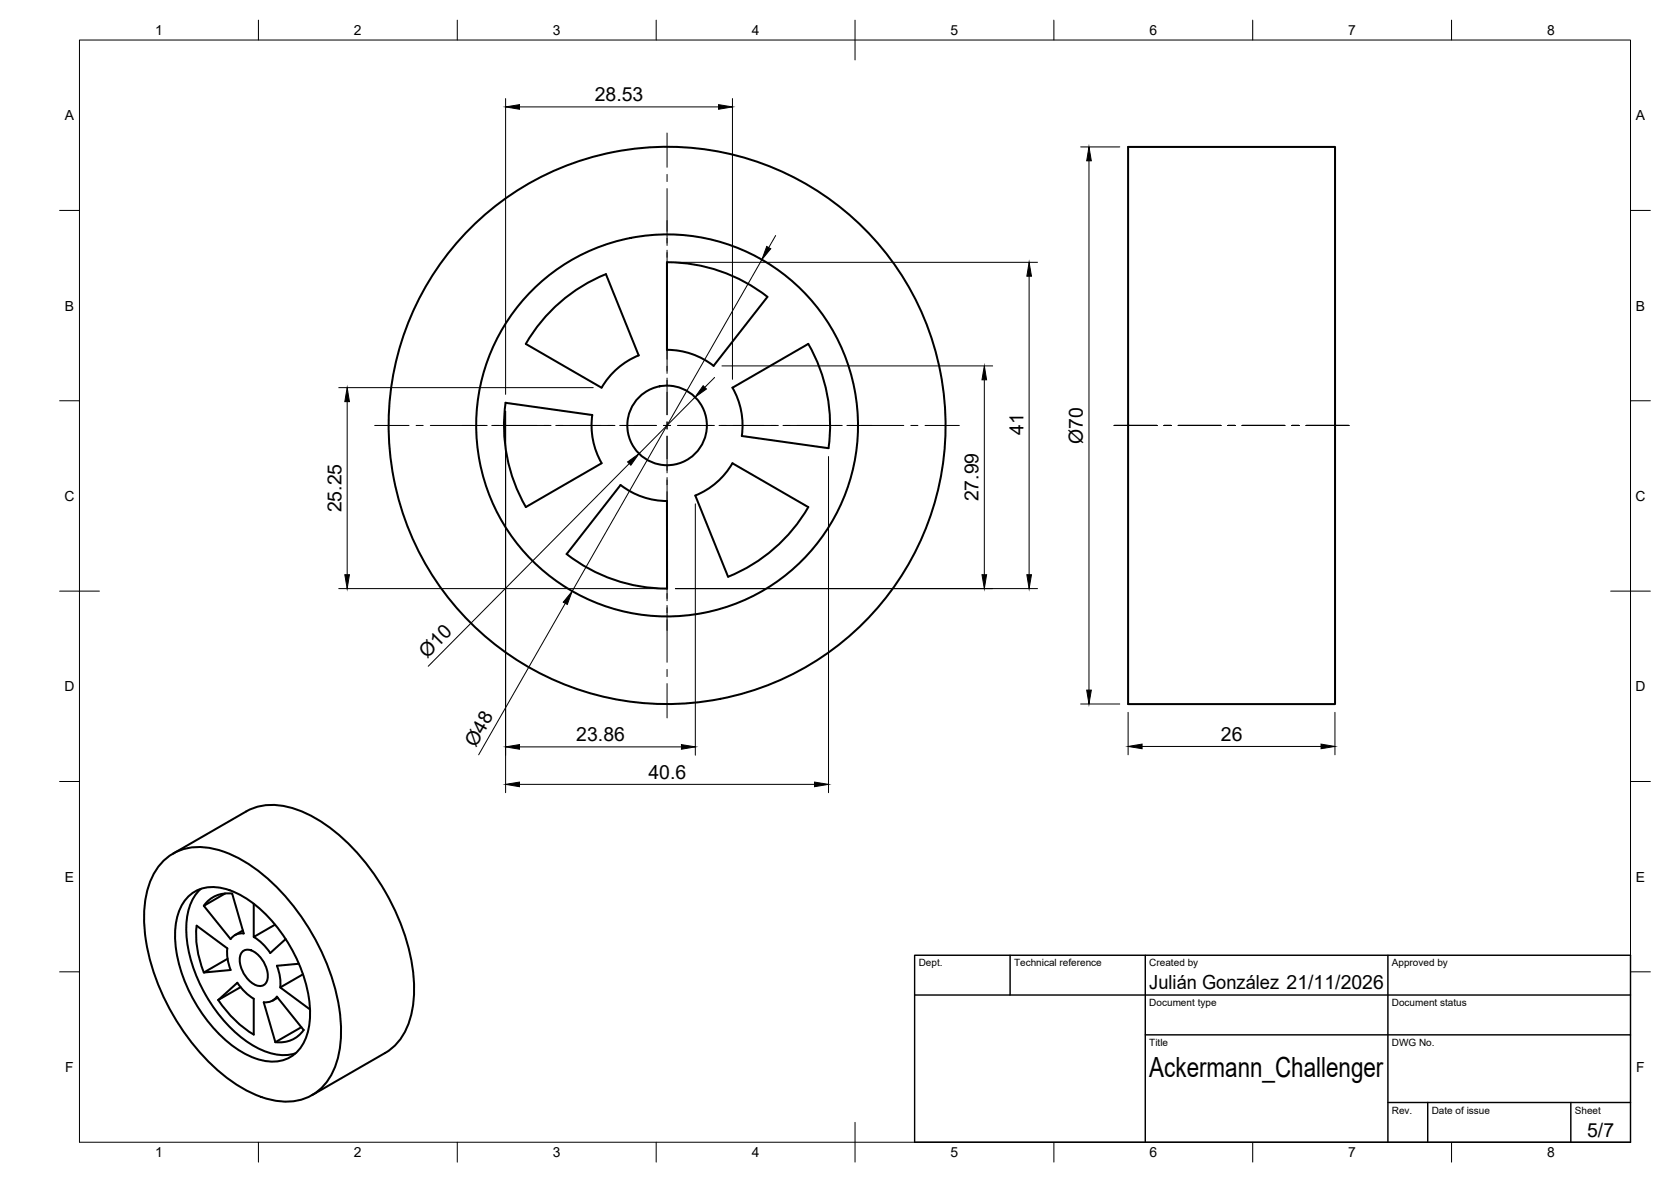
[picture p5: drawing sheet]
<svg xmlns="http://www.w3.org/2000/svg" width="420mm" height="297mm" viewBox="0 0 420 297" stroke-linecap="round" stroke-linejoin="round" font-family="sans-serif">
<!-- layer: Visible -->
<g fill="none" stroke="#000" stroke-width=".51">
<path d="M283.7 36.9h52v140h-52zM167.7 65.9a41 41 0 0 1 25.3 8.7l-13.6 17.4a18.7 18.7 0 0 0-11.7-4.1v-22M151.3 97.4a19 19 0 0 1 9.3-8.1l-8.2-20.4a41 41 0 0 0-20.2 17.5l19.1 11M184.2 97.4l19-11a41 41 0 0 1 5.1 26.2l-21.8-3a18.9 18.9 0 0 0-2.3-12.2zM151.3 116.4a19.1 19.1 0 0 1-2.4-12.1l-21.8-3.1a41 41 0 0 0 5.1 26.2l19.1-11M156 121.9a19.2 19.2 0 0 0 11.7 4v22a41 41 0 0 1-25.2-8.7zM183.1 144.9a41 41 0 0 0 20.2-17.5l-19.1-11a19.1 19.1 0 0 1-9.4 8.1l8.3 20.5M41 216.5a13.2 13.2 0 0 1 13.4-3 36.9 36.9 0 0 1 17.4 11.9 55.6 55.6 0 0 1 13.9 32.7 20.7 20.7 0 0 1-4.7 15.1 13.2 13.2 0 0 1-13.4 3.1 36.9 36.9 0 0 1-17.5-12 55.6 55.6 0 0 1-13.9-32.6 20.7 20.7 0 0 1 4.8-15.2zM43.5 214.5l18.4-10.6a15.2 15.2 0 0 1 13-.4 42.5 42.5 0 0 1 19.1 16.1 53.4 53.4 0 0 1 10.1 27.9 21.6 21.6 0 0 1-3.7 14l-2.2 2.2-1.4 .9-18.4 10.6M47.4 225.3a9.6 9.6 0 0 1 10.3-1.6 31.6 31.6 0 0 1 15.4 14.4 33.4 33.4 0 0 1 4.8 18.3 11 11 0 0 1-5.3 9.5 12.1 12.1 0 0 1-11.3-1.2 37.4 37.4 0 0 1-16.2-22 22.3 22.3 0 0 1 0-14l.7-1.3zM50.5 223.4a13.3 13.3 0 0 0-3.7 10.3 37.7 37.7 0 0 0 16.7 29 13.3 13.3 0 0 0 10.8 2M51.2 227.6a7.3 7.3 0 0 1 7.2-3l2.9 10a3.4 3.4 0 0 0-3.3 1.4"/>
<path d="M56.6 224.5l-5.4 3.1 6.8 8.4M60.9 239.2a2.52 2.52 0 0 1 3.5 .3 7.1 7.1 0 0 1 2.7 7.2 2.08 2.08 0 0 1-3.3 .6 7.5 7.5 0 0 1-3.5-6.9zM61.1 233.8l-2 1.2M63.8 227.1v8.4l5.4-3.1M63.8 235.5a13.1 13.1 0 0 1 4.1 4l3.9-3.5M54.9 251.3l4.8-4.3a13.5 13.5 0 0 0 4.1 4v9a28 28 0 0 1-8.9-8.7zM57.2 240.9l-6 3.5 6.8-.6M58 243.8a11.5 11.5 0 0 1-.9-5.5l-7.7-5.7a24.3 24.3 0 0 0 1.8 11.8M60.5 248.1l-5.6 3.2M69.6 250.5l6.8 8.3a7.3 7.3 0 0 1-7.2 3.1M69.6 250.5a3.4 3.4 0 0 1-3.3 1.4l2.9 10M69.6 242.7a11.4 11.4 0 0 1 .9 5.4"/>
<path d="M69.8 250.7l-1.3 .8M75.1 242.2l-5.5 .5M75.8 258.1l-6.6 3.8M76.2 244.9l-5.7 3.2 7.4 5.6"/>
<circle cx="167.7" cy="106.9" r="70"/>
<circle cx="167.7" cy="106.9" r="10"/>
<circle cx="167.7" cy="106.9" r="48"/>
</g>
<!-- layer: BORDER -->
<g fill="none" stroke="#000" stroke-width=".25">
<path d="M20 10.1h390v276.9h-390zM65 5.1v5M115 5.1v5M165 5.1v5M215 5.1v10M265 5.1v5M315 5.1v5M365 5.1v5M15 52.9h5M410 52.9h5M15 100.7h5M410 100.7h5"/>
<path d="M15 148.6h10M405 148.6h10M15 196.4h5M410 196.4h5M15 244.2h5M410 244.2h5M65 287v5M115 287v5M165 287v5M215 282.1v9.9M265 287v5M315 287v5"/>
<path d="M365 287v5"/>
</g>
<!-- layer: TITLEBLOCK -->
<path d="M230 240.1h180v46.9h-180zM230 250h180M254 240.1v9.9M288 240.1v46.9M349 240.1v46.9M288 260.1h122M349 277.1h61M359 277.1v9.9M395 277.1v9.9" fill="none" stroke="#000" stroke-width=".36"/>
<!-- layer: Smart Centers -->
<g fill="none" stroke="#000" stroke-width=".25">
<path d="M167.7 33.4v8.6M167.7 43.8v1.8M167.7 47.4v14.3M167.7 62.9v14.9M167.7 78.9v14.9M167.7 95v9.2M94.2 106.9h8.6M104.6 106.9h1.8M108.2 106.9h14.3M123.7 106.9h14.9M139.7 106.9h14.9M155.8 106.9h9.2"/>
<path d="M166.8 106.9h1.8M167.7 106v1.8M167.7 109.6v9.2M170.4 106.9h9.2M180.8 106.9h14.9M196.9 106.9h14.9M213 106.9h14.2M229 106.9h1.8M232.6 106.9h8.6M280.2 106.9h10.7M292.7 106.9h1.8M296.3 106.9h10.7"/>
<path d="M308.8 106.9h1.8M312.3 106.9h10.7M324.8 106.9h1.8M328.4 106.9h10.8M167.7 120v14.9M167.7 136.1v14.9M167.7 152.2v14.2M167.7 168.2v1.8M167.7 171.8v8.6"/>
</g>
<!-- layer: FD_Dimensions -->
<g fill="none" stroke="#000" stroke-width=".25">
<path d="M127.1 24.8v74.3M130.6 26.9h50.1M184.2 24.8v70.5M271.7 36.9h9.9M195 59.2l-1.7 3M273.8 40.4v133M169.8 65.9h91.1M191.6 65.3l-47.7 83.3M258.8 69.4v75M85.2 97.4h64M174.8 99.8l-14.1 14.2M179.7 94.9l-2.5 2.4"/>
<path d="M181.5 92h68.1M247.5 95.4v49M87.3 100.9v43.5M127.1 103.3v95.9M158.2 116.5l-50.5 50.9M208.3 114.7v84.5M174.8 126.6v63.2M85.2 147.9h80.4M142.1 151.6l-21.7 38.1M169.8 147.9h91.1M271.7 176.9h9.9M283.7 179v10.7"/>
<path d="M335.7 179v10.7M130.6 197.1h74.2M130.6 187.7h40.7M287.2 187.6h45"/>
</g>
<g fill="#000" stroke="#000" stroke-width=".25">
<path d="M127.1 26.9l3.5-.6v1.2zM180.7 26.3l3.5 .6-3.5 .6zM273.8 36.9l.6 3.5h-1.2zM192.8 61.9l1 .6-2.2 2.8zM258.8 65.9l.6 3.5h-1.2zM176.8 96.9l.8 .9-2.8 2zM247.5 92l.6 3.4h-1.2zM87.3 97.4l.6 3.5h-1.2zM157.8 116.1l2.9-2.1-2.1 2.9zM86.7 144.4h1.2l-.6 3.5zM143.9 148.6l-1.3 3.3-1-.6zM246.9 144.4h1.2l-.6 3.5z"/>
<path d="M258.2 144.4h1.2l-.6 3.5zM273.2 173.4h1.2l-.6 3.5zM127.1 197.1l3.5-.6v1.2zM127.1 187.7l3.5-.6v1.2zM171.3 187.1l3.5 .6-3.5 .6zM204.8 196.5l3.5 .6-3.5 .6zM283.7 187.6l3.5-.6v1.2zM332.2 187l3.5 .6-3.5 .6z"/>
</g>
<text font-size="7" x="289" y="270.6">Ackermann_Challenger</text>
<g font-size="4.9">
<text x="149.6" y="25.4">28.53</text>
<text x="257.4" y="109.2" transform="rotate(-90 257.4 109.2)">41</text>
<text x="272.3" y="111.5" transform="rotate(-90 272.3 111.5)">Ø70</text>
<text x="85.8" y="128.8" transform="rotate(-90 85.8 128.8)">25.25</text>
<text x="246" y="126" transform="rotate(-90 246 126)">27.99</text>
<text x="107.4" y="165.5" transform="rotate(-45 107.4 165.5)">Ø10</text>
<text x="119.6" y="187.9" transform="rotate(-60 119.6 187.9)">Ø48</text>
<text x="144.9" y="186.2">23.86</text>
<text x="307" y="186.1">26</text>
<text x="163" y="195.7">40.6</text>
<text x="289" y="248.5">Julián González 21/11/2026</text>
<text x="399.1" y="285.7">5/7</text>
</g>
<g font-size="3.5">
<text x="39" y="8.8">1</text>
<text x="89" y="8.8">2</text>
<text x="139" y="8.8">3</text>
<text x="189" y="8.8">4</text>
<text x="239" y="8.8">5</text>
<text x="289" y="8.8">6</text>
<text x="339" y="8.8">7</text>
<text x="389" y="8.8">8</text>
<text x="16.3" y="30.2">A</text>
<text x="411.3" y="30.2">A</text>
<text x="16.3" y="78">B</text>
<text x="411.3" y="78">B</text>
<text x="16.2" y="125.9">C</text>
<text x="411.2" y="125.9">C</text>
<text x="16.2" y="173.7">D</text>
<text x="411.2" y="173.7">D</text>
<text x="16.3" y="221.6">E</text>
<text x="411.3" y="221.6">E</text>
<text x="16.4" y="269.4">F</text>
<text x="411.4" y="269.4">F</text>
<text x="39" y="290.8">1</text>
<text x="89" y="290.8">2</text>
<text x="139" y="290.8">3</text>
<text x="189" y="290.8">4</text>
<text x="239" y="290.8">5</text>
<text x="289" y="290.8">6</text>
<text x="339" y="290.8">7</text>
<text x="389" y="290.8">8</text>
</g>
<g font-size="2.5">
<text x="231" y="242.9">Dept.</text>
<text x="255" y="242.9">Technical reference</text>
<text x="289" y="242.9">Created by</text>
<text x="350" y="242.9">Approved by</text>
<text x="289" y="252.8">Document type</text>
<text x="350" y="252.8">Document status</text>
<text x="289" y="262.9">Title</text>
<text x="350" y="262.9">DWG No.</text>
<text x="350" y="279.9">Rev.</text>
<text x="360" y="279.9">Date of issue</text>
<text x="396" y="279.9">Sheet</text>
</g>
</svg>
